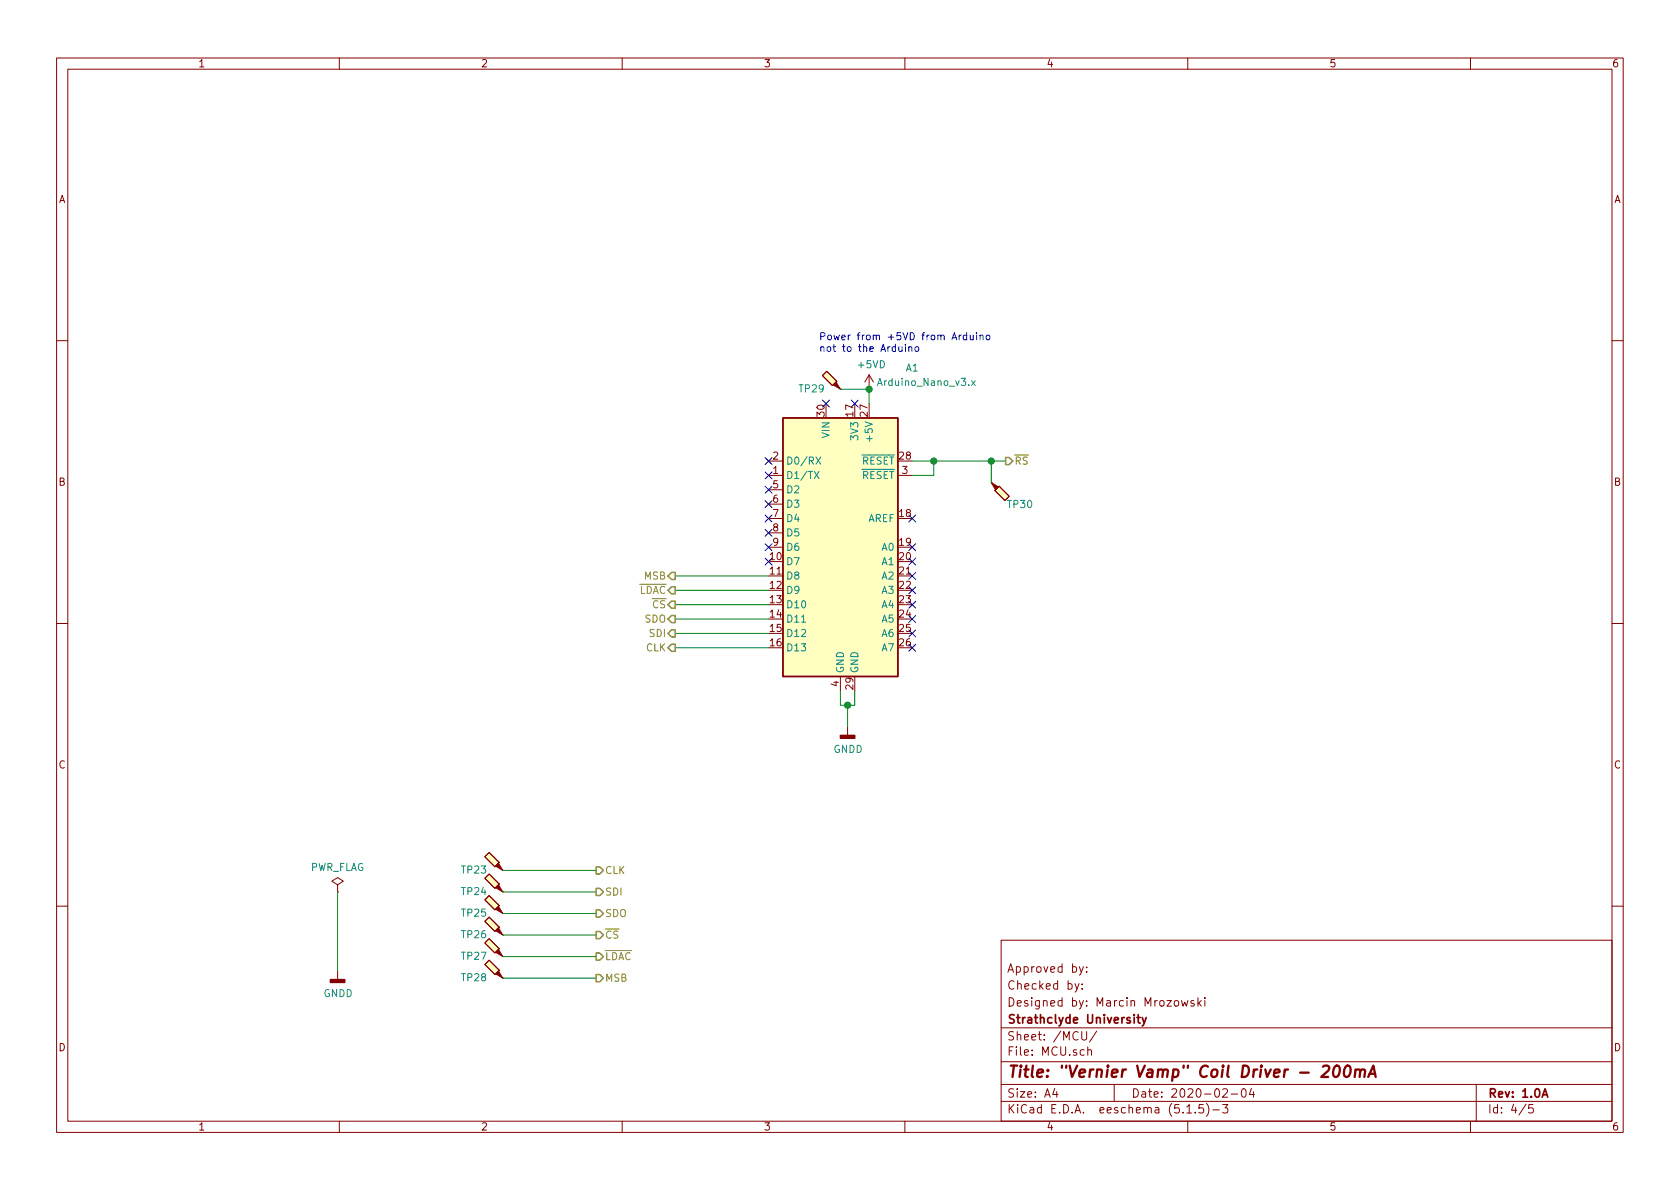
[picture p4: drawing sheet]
<svg xmlns="http://www.w3.org/2000/svg" width="297mm" height="210mm" viewBox="0 0 297 210" stroke-linecap="round" stroke-linejoin="round" font-family="sans-serif">
<g fill="none" stroke="#840000" stroke-width=".18">
<path d="M10 10.3h277v189.9h-277zM12 12.2h273v186.1h-273zM60 10.3v1.9M110 10.3v1.9M160 10.3v1.9M210 10.3v1.9M260 10.3v1.9M10 60.2h2M145.4 66.4l.8-.7 1.8 1.7-.8 .8zM148.6 68.8h.1M153.7 66.3l-.8 1.3M153.7 66.3v2.5"/>
<path d="M153.7 66.3l.7 1.3M285 60.2h2M135.9 84.1h2.5M135.9 81.5h2.5M135.9 86.6h2.5M135.9 89.1h2.5M135.9 91.7h2.5M135.9 94.2h2.5M135.9 96.8h2.5M158.7 84.1h2.6M175.3 85.3h.1M176.7 86l1.7 1.8-.7 .7-1.8-1.8z"/>
<path d="M10 110.3h2M148.6 119.6v2.6M285 110.3h2M149.9 128.5v1.5M59.7 156.5l1-.7-1-.6-1 .6 1 .7v1.2M59.7 157.7h.1M85.7 151.5l.8-.8 1.8 1.8-.8 .8zM85.7 159.1l.8-.7 1.8 1.7-.8 .8zM86.5 154.6l1.8 1.7-.8 .8-1.8-1.8zM88.9 153.9h.1M88.9 157.7h.1M10 160.2h2"/>
<path d="M59.7 171.7v1.5M85.7 162.9l.8-.7 1.8 1.8-.8 .7zM85.7 170.6l.8-.8 1.8 1.8-.8 .7zM86.5 166l1.8 1.8-.8 .7-1.8-1.8zM88.9 161.5h.1M88.9 165.3h.1M88.9 169.2h.1M88.9 173h.1M177 166.3h108v32h-108zM190.1 173.9l.3 1M190.8 173.9l-.5 1.4-.2 .1M190.8 170.9l.4 1"/>
<path d="M191.3 174.8v.1M191.3 174v.1M191.6 170.9l-.5 1.4-.3 .1M192.1 171.8v.1M192.1 171v.1M207.7 177.1l.2-.2 .4 .2v.7l-.2 .1-.4-.1zM208.9 176.9l.3 1 .3-.7 .3 .7 .2-1M211.1 177l-.4-.1-.2 .2 .1 .3 .5 .1v.3h-.6M211.8 176.4v1.5M212 177.4l.4 .5M212.4 176.9l-.6 .6M213 176.4v.2"/>
<path d="M213 176.9v1M285 160.2h2M60 198.3v1.9M110 198.3v1.9M160 198.3v1.9M177 194.8h108M177 191.8h108M177 187.8h108M177 181.8h108M186.5 192.5l-.4 1h1M186.8 193v1M191.3 182.4v1.2l.3 .3h.2l.3-.3v-1.2"/>
<path d="M192.3 185.7h.1a.37 .37 0 0 1 .6 .1v.8M192.3 185.1v1.5M193.9 182.3l-1.3 2M197 191.8v3M209.8 195.8l.5-.5v1.5M209.8 196.8h.9M210 198.3v1.9M211.3 196.7v.1M212.8 195.3h-.8v.7l.2-.1 .5 .1 .1 .2v.5l-.3 .1-.5-.1M213.3 195.1a1.71 1.71 0 0 1 0 2.3M214.5 196.3h1.1M216.2 192.7l.2-.2h.4l.2 .5-.9 1h.9"/>
<path d="M216.2 195.3h.9l-.5 .6 .4 .1v.7l-.2 .1-.6-.1M217.7 193.5h1.1M219.6 192.7l.4-.2a.94 .94 0 0 1 0 1.5 .82 .82 0 0 1-.4-1.3zM221.3 192.5l-.4 1h.9M221.6 193v1M260 198.3v1.9M261 191.8v6.5M269.8 195.2l-1.2 2M271 195.3h-.7v.7l.2-.1 .5 .1 .1 .2-.1 .5-.2 .1-.5-.1"/>
</g>
<path d="M201 179.9h.6M201.2 179.4v1.3l.4 .2M202 179.9l.3 1M202.7 179.9l-.5 1.4-.2 .1M272.7 194l.5-1.5 .5 1.5M272.8 193.6h.7" fill="none" stroke="#840000" stroke-width=".3"/>
<path d="M233.9 188.6l.3-.2h.5a.43 .43 0 0 1 .3 .6l-.1 .3-1.3 1.1h1.2M236 188.6a.45 .45 0 0 1 .5-.2 .45 .45 0 0 1 .4 .4 1.15 1.15 0 0 1-.8 1.6l-.2-.1a1.5 1.5 0 0 1 .1-1.7zM237.9 188.6a.45 .45 0 0 1 .5-.2 .45 .45 0 0 1 .4 .4 1.15 1.15 0 0 1-.8 1.6l-.2-.1a1.55 1.55 0 0 1 .1-1.7zM239.6 189.3a.52 .52 0 0 1 .9 .1l-.1 1M239.7 189.1l-.2 1.3M240.5 189.4l.3-.3 .5 .1 .1 .2-.2 1M241.9 190.4l.9-2 .4 2M242.2 189.9h.9" fill="none" stroke="#840000" stroke-width=".41"/>
<g fill="#840000" stroke="#840000" stroke-width=".25">
<path d="M148.6 130h2.5v.6h-2.5z"/>
<path d="M58.4 173.2h2.6v.5h-2.6z"/>
</g>
<g fill="#ffffc2" stroke="#ffffc2" stroke-width=".18">
<path d="M138.4 73.9h20.3v45.7h-20.3z"/>
<path d="M85.7 151.5l.8-.8 1.8 1.8-.8 .8z"/>
<path d="M86.5 154.6l1.8 1.7-.8 .8-1.8-1.8z"/>
<path d="M85.7 159.1l.8-.7 1.8 1.7-.8 .8z"/>
<path d="M85.7 162.9l.8-.7 1.8 1.8-.8 .7z"/>
<path d="M86.5 166l1.8 1.8-.8 .7-1.8-1.8z"/>
<path d="M85.7 170.6l.8-.8 1.8 1.8-.8 .7z"/>
<path d="M176.7 86l1.7 1.8-.7 .7-1.8-1.8z"/>
<path d="M145.4 66.4l.8-.7 1.8 1.7-.8 .8z"/>
</g>
<path d="M138.4 73.9h20.3v45.7h-20.3z" fill="none" stroke="#840000" stroke-width=".25"/>
<path d="M171.8 67.3l.6 .9M172.4 67.3l-.6 .9M144 83.4l.8 1.2M144.3 80.8l.8 1.3M144.8 83.4l-.8 1.2M145.1 80.8l-.8 1.3" fill="none" stroke="#008484" stroke-width=".18"/>
<g fill="#840000" stroke="#840000" stroke-width=".18">
<path d="M88.1 152.6l.8 1.3-1.3-.7z"/>
<path d="M87.6 157l.5-.5 .8 1.2z"/>
<path d="M88.1 160.3l.8 1.2-1.3-.7z"/>
<path d="M88.1 164.1l.8 1.2-1.3-.7z"/>
<path d="M88.1 167.9l.8 1.3-1.3-.8z"/>
<path d="M88.1 171.7l.8 1.3-1.3-.8z"/>
<path d="M175.3 85.3l1.2 .8-.5 .5z"/>
<path d="M147.8 67.6l.8 1.2-1.3-.7z"/>
</g>
<g fill="none" stroke="#008400" stroke-width=".18">
<path d="M148.6 68.8h5.1v2.6M161.3 81.5h16.5M165.1 81.5v2.6h-3.8M175.3 81.5v3.8M119.4 101.8h16.5M119.4 104.4h16.5M119.4 109.5h16.5M119.4 112h16.5M119.4 106.9h16.5M119.4 114.5h16.5M148.6 122.2v2.5h2.5v-2.5M149.9 124.7v3.8"/>
<path d="M59.7 157.7v14M88.9 153.9h16.5M88.9 157.7h16.5M88.9 161.5h16.5M88.9 169.2h16.5M88.9 173h16.5M88.9 165.3h16.5"/>
</g>
<g fill="none" stroke="#848400" stroke-width=".25">
<path d="M177.8 80.9h.6l.7 .6-.7 .7h-.6zM118.1 106.9l.6-.6h.7v1.3h-.7zM118.7 111.4h.7v1.2h-.7l-.6-.6zM118.7 108.8h.7v1.3h-.7l-.6-.6zM118.7 113.9h.7v1.3h-.7l-.6-.7zM118.7 103.8h.7v1.2h-.7l-.6-.6zM118.7 101.2h.7v1.3h-.7l-.6-.7zM105.4 153.3h.6l.7 .6-.7 .7h-.6zM105.4 157.1h.6l.7 .6-.7 .7h-.6zM105.4 164.7h.6l.7 .6-.7 .7h-.6zM105.4 160.9h.6l.7 .6-.7 .7h-.6zM105.4 168.5h.6l.7 .7-.7 .6h-.6z"/>
<path d="M105.4 172.3h.6l.7 .7-.7 .6h-.6z"/>
</g>
<g fill="none" stroke="#0000c2" stroke-width=".18">
<path d="M170.9 59.3h-.4l-.2 .2 .1 .5h.5M170.9 58.8v1.3M171.5 59.3l.1 .7 .3 .1 .2-.1M172.1 59.3v.8M172.7 58.8v.1M172.7 59.3v.8M173.3 59.4l.2-.1h.3v.8M173.3 59.3v.8M174.5 59.3h.3l.2 .2-.1 .5-.3 .1-.3-.2zM158.9 61.3l.1 .8h.3l.2-.1M159.5 61.3v.8M160.1 60.9v.1"/>
<path d="M160.1 61.3v.8M160.7 61.4l.2-.1 .3 .1v.7M160.7 61.3v.8M161.9 61.4l.3-.1 .2 .1-.1 .7h-.3l-.2-.2z"/>
</g>
<g fill="#008400" stroke="#008400" stroke-width=".25">
<circle cx="153.7" cy="68.8" r=".51"/>
<circle cx="149.9" cy="124.7" r=".51"/>
<circle cx="175.3" cy="81.5" r=".51"/>
<circle cx="165.1" cy="81.5" r=".51"/>
</g>
<g fill="none" stroke="#000084" stroke-width=".18">
<path d="M145.4 70.8l1.3 1.2M146.7 70.8l-1.3 1.2M150.5 70.8l1.2 1.2M151.7 70.8l-1.2 1.2M135.3 96.2l1.2 1.2M135.3 98.7l1.2 1.2M135.3 80.9l1.2 1.2M135.3 83.5l1.2 1.2M135.3 93.6l1.2 1.2M135.3 86l1.2 1.2M135.3 88.5l1.2 1.3M135.3 91.1l1.2 1.2"/>
<path d="M136.5 96.2l-1.2 1.2M136.5 98.7l-1.2 1.2M136.5 80.9l-1.2 1.2M136.5 83.5l-1.2 1.2M136.5 93.6l-1.2 1.2M136.5 86l-1.2 1.2M136.5 88.5l-1.2 1.3M136.5 91.1l-1.2 1.2M160.7 98.7l1.2 1.2M160.7 96.2l1.2 1.2M160.7 91.1l1.2 1.2M161.9 98.7l-1.2 1.2"/>
<path d="M161.9 96.2l-1.2 1.2M161.9 91.1l-1.2 1.2M160.7 106.3l1.2 1.2M160.7 113.9l1.2 1.3M160.7 111.4l1.2 1.2M160.7 108.9l1.2 1.2M160.7 103.8l1.2 1.2M160.7 101.2l1.2 1.3M161.9 106.3l-1.2 1.2M161.9 113.9l-1.2 1.3M161.9 111.4l-1.2 1.2M161.9 108.9l-1.2 1.2"/>
<path d="M161.9 103.8l-1.2 1.2M161.9 101.2l-1.2 1.3"/>
</g>
<text font-size="2.8" fill="#840000" x="178" y="190.5">Title: &quot;Vernier Vamp&quot; Coil Driver - 200mA</text>
<g font-size="2.1" fill="#840000">
<text x="178" y="172">Approved by:</text>
<text x="178" y="178">Designed by: Marcin Mrozowski</text>
<text x="178" y="175">Checked by:</text>
<text x="178" y="184">Sheet: /MCU/</text>
<text x="178" y="181">Strathclyde University</text>
<text x="178" y="186.7">File: MCU.sch</text>
<text x="178" y="196.9">KiCad E.D.A. eeschema (5.1.5)-3</text>
<text x="178" y="194.1">Size: A4</text>
<text x="200" y="194.1">Date: 2020-02-04</text>
<text x="263" y="194.1">Rev: 1.0A</text>
<text x="263" y="196.9">Id: 4/5</text>
</g>
<g font-size="1.8" fill="#840000">
<text x="35" y="11.9">1</text>
<text x="85" y="11.9">2</text>
<text x="135" y="11.9">3</text>
<text x="185" y="11.9">4</text>
<text x="235" y="11.9">5</text>
<text x="285" y="11.9">6</text>
<text x="10.4" y="35.9">A</text>
<text x="285.4" y="35.9">A</text>
<text x="145.8" y="73.6" transform="rotate(-90 145.8 73.6)">30</text>
<text x="150.9" y="73.6" transform="rotate(-90 150.9 73.6)">17</text>
<text x="153.4" y="73.6" transform="rotate(-90 153.4 73.6)">27</text>
<text x="136.7" y="83.8">1</text>
<text x="136.7" y="81.3">2</text>
<text x="159.1" y="81.3">28</text>
<text x="159.5" y="83.8">3</text>
<text x="10.4" y="85.9">B</text>
<text x="136.7" y="86.4">5</text>
<text x="136.7" y="88.9">6</text>
<text x="285.4" y="85.9">B</text>
<text x="136.7" y="91.4">7</text>
<text x="136.7" y="94">8</text>
<text x="159.1" y="91.4">18</text>
<text x="136.2" y="99.1">10</text>
<text x="136.2" y="101.6">11</text>
<text x="136.7" y="96.5">9</text>
<text x="159.1" y="96.5">19</text>
<text x="159.1" y="99.1">20</text>
<text x="159.1" y="101.6">21</text>
<text x="136.2" y="104.1">12</text>
<text x="136.2" y="106.7">13</text>
<text x="159.1" y="104.1">22</text>
<text x="159.1" y="106.7">23</text>
<text x="136.2" y="109.2">14</text>
<text x="136.2" y="111.8">15</text>
<text x="159.1" y="109.2">24</text>
<text x="159.1" y="111.8">25</text>
<text x="136.2" y="114.3">16</text>
<text x="159.1" y="114.3">26</text>
<text x="148.3" y="121.4" transform="rotate(-90 148.3 121.4)">4</text>
<text x="150.9" y="121.9" transform="rotate(-90 150.9 121.9)">29</text>
<text x="10.4" y="135.9">C</text>
<text x="285.4" y="135.9">C</text>
<text x="10.4" y="185.9">D</text>
<text x="285.4" y="185.9">D</text>
<text x="35" y="199.9">1</text>
<text x="85" y="199.9">2</text>
<text x="135" y="199.9">3</text>
<text x="185" y="199.9">4</text>
<text x="235" y="199.9">5</text>
<text x="285" y="199.9">6</text>
</g>
<g font-size="1.8" fill="#0000c2">
<text x="144.8" y="60.2">Power from +5VD from Arduino</text>
<text x="144.8" y="62.2">not to the Arduino</text>
</g>
<g font-size="1.8" fill="#008484">
<text x="151.8" y="65.1">+5VD</text>
<text x="160.2" y="65.7">A1</text>
<text x="141.4" y="69.4">TP29</text>
<text x="155.5" y="68.2">Arduino_Nano_v3.x</text>
<text x="146.7" y="77.4" transform="rotate(-90 146.7 77.4)">VIN</text>
<text x="151.8" y="77.6" transform="rotate(-90 151.8 77.6)">3V3</text>
<text x="154.3" y="77.6" transform="rotate(-90 154.3 77.6)">+5V</text>
<text x="138.9" y="82.2">D0/RX</text>
<text x="152.3" y="82.2">RESET</text>
<text x="138.9" y="84.7">D1/TX</text>
<text x="138.9" y="87.2">D2</text>
<text x="138.9" y="89.8">D3</text>
<text x="152.3" y="84.7">RESET</text>
<text x="178.2" y="89.8">TP30</text>
<text x="138.9" y="92.3">D4</text>
<text x="138.9" y="94.9">D5</text>
<text x="153.4" y="92.3">AREF</text>
<text x="138.9" y="99.9">D7</text>
<text x="138.9" y="97.4">D6</text>
<text x="156" y="97.4">A0</text>
<text x="156" y="99.9">A1</text>
<text x="138.9" y="102.5">D8</text>
<text x="138.9" y="105">D9</text>
<text x="138.9" y="107.6">D10</text>
<text x="156" y="102.5">A2</text>
<text x="156" y="105">A3</text>
<text x="156" y="107.6">A4</text>
<text x="138.9" y="110.1">D11</text>
<text x="138.9" y="112.6">D12</text>
<text x="156" y="110.1">A5</text>
<text x="156" y="112.6">A6</text>
<text x="138.9" y="115.2">D13</text>
<text x="149.2" y="119.1" transform="rotate(-90 149.2 119.1)">GND</text>
<text x="151.8" y="119.1" transform="rotate(-90 151.8 119.1)">GND</text>
<text x="156" y="115.2">A7</text>
<text x="147.4" y="133.1">GNDD</text>
<text x="54.7" y="154">PWR_FLAG</text>
<text x="81.7" y="154.5">TP23</text>
<text x="81.7" y="158.3">TP24</text>
<text x="81.7" y="162.1">TP25</text>
<text x="81.7" y="165.9">TP26</text>
<text x="81.7" y="169.7">TP27</text>
<text x="81.7" y="173.5">TP28</text>
<text x="57.2" y="176.3">GNDD</text>
</g>
<g font-size="1.8" fill="#848400">
<text x="179.3" y="82.2">RS</text>
<text x="113" y="105">LDAC</text>
<text x="113.9" y="102.5">MSB</text>
<text x="115.4" y="107.6">CS</text>
<text x="114" y="110.1">SDO</text>
<text x="114.9" y="112.6">SDI</text>
<text x="114.2" y="115.2">CLK</text>
<text x="106.9" y="154.6">CLK</text>
<text x="106.9" y="158.4">SDI</text>
<text x="106.9" y="166">CS</text>
<text x="106.9" y="162.2">SDO</text>
<text x="106.9" y="169.8">LDAC</text>
<text x="106.9" y="173.6">MSB</text>
</g>
</svg>
